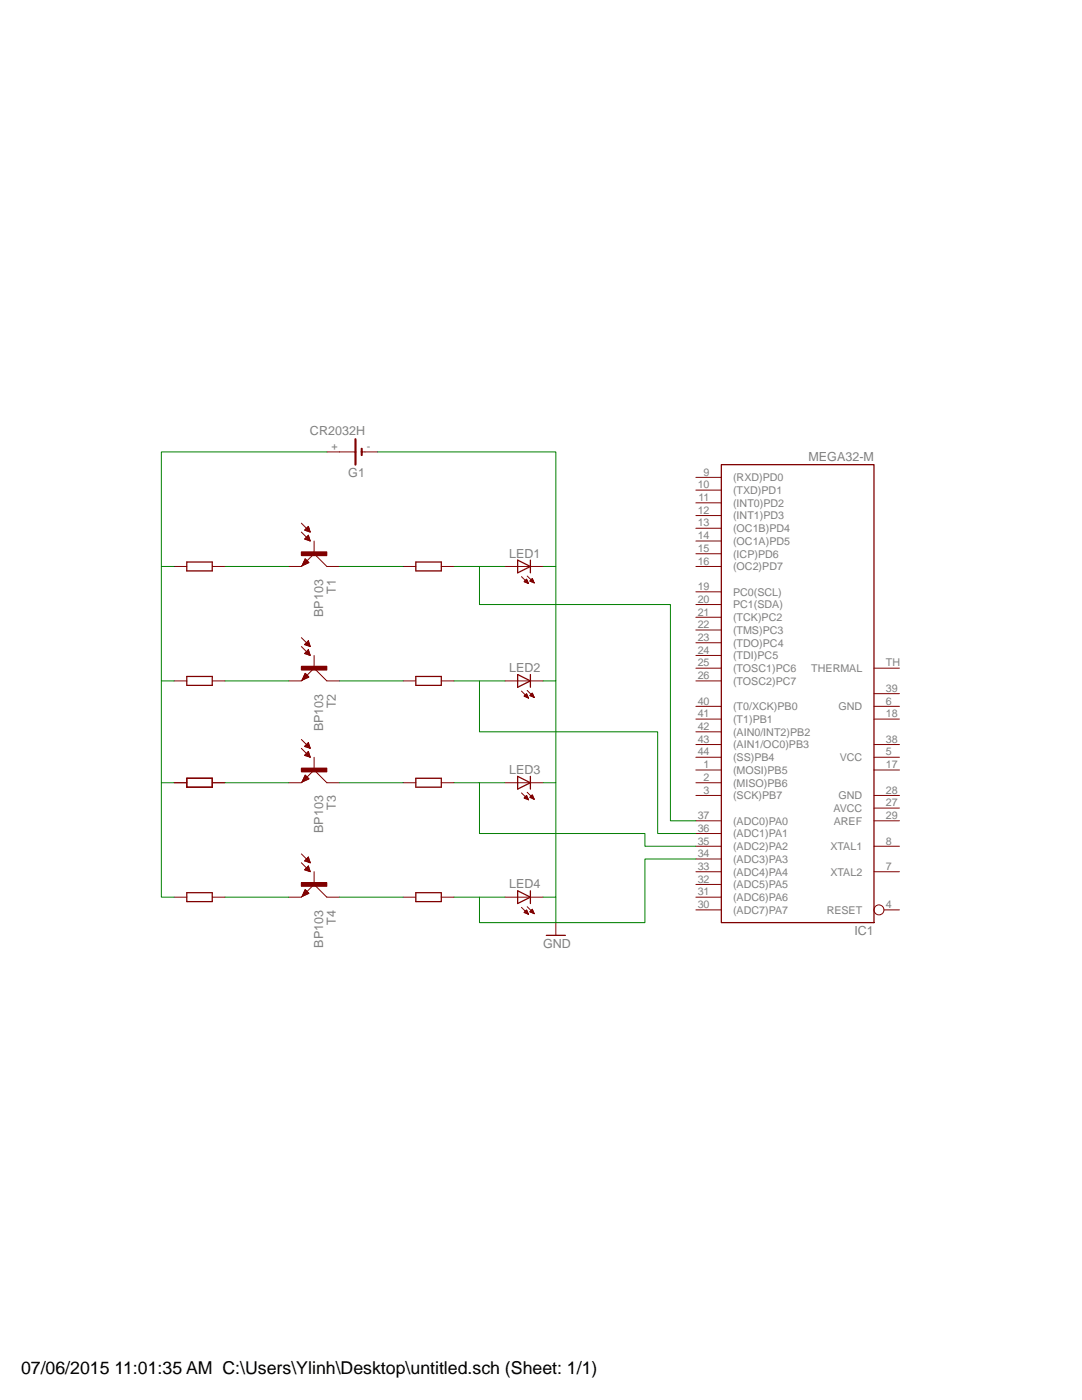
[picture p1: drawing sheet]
<svg xmlns="http://www.w3.org/2000/svg" width="216mm" height="279mm" viewBox="0 0 216 279" stroke-linecap="round" stroke-linejoin="round" font-family="sans-serif">
<path d="M60.1 113.1l2.6-2.6 2.5 2.6M60.1 106.2l1.8 1.8M60.1 104.4l1.8 1.8" fill="none" stroke="#800000" stroke-width=".2"/>
<path d="M60.1 110.1h5.1v.8h-5.1z" fill="#800000"/>
<g fill="none" stroke="#800000" stroke-width=".2">
<path d="M57.6 113.1h2.5M60.1 110.1h5.1v.8h-5.1zM60.3 112.9h.1M60.3 112.7h.3M60.4 112.6h.5M60.5 112.5h.7M60.5 112.4h.9M60.6 112.2h1M60.6 112.1h.9M60.7 112h.7M60.7 111.9h.6M60.8 111.8h.3"/>
<path d="M60.8 107.5h1M60.8 111.7h.2M60.8 105.7h1M60.9 111.5h.1M60.9 111.5l.8 .8-1.4 .6zM60.9 105.9h.9M60.9 107.4h.8M60.9 105.6h.8M61 107.7h.8M61 107.3h.7M61.1 105.5h.6M61.2 107.2h.4"/>
<path d="M61.2 105.4h.4M61.3 106h.5M61.3 107.1h.3M61.3 105.3h.3M61.4 107.8h.4M61.4 107h.2M61.4 105.1h.2M61.5 106.8h.1M61.5 105.1l.4 1.1-1.1-.4zM61.5 106.8l.4 1.2-1.1-.4zM61.7 106.1h.2M61.7 107.9h.2"/>
<path d="M62.7 108v2.5M65.2 113.1h2.6M60.1 135.9l2.6-2.5 2.5 2.5M60.1 129l1.8 1.8M60.1 127.3l1.8 1.7"/>
</g>
<path d="M60.1 133h5.1v.7h-5.1z" fill="#800000"/>
<g fill="none" stroke="#800000" stroke-width=".2">
<path d="M57.6 135.9h2.5M60.1 133h5.1v.7h-5.1zM60.3 135.6h.2M60.4 135.5h.4M60.4 135.4h.6M60.5 135.3h.8M60.5 135.2h1.1M60.6 135h1M60.6 134.9h.8M60.7 134.8h.6M60.7 134.7h.5M60.8 128.7h1"/>
<path d="M60.8 134.6h.3M60.9 134.4h.1M60.9 130.5h.9M60.9 130.3h.8M60.9 128.5h.8M60.9 134.4l.8 .7-1.4 .7zM61 130.2h.7M61 128.4h.7M61.1 130.1h.6M61.1 128.8h.7M61.1 128.3h.6M61.2 130.6h.6"/>
<path d="M61.2 130h.4M61.3 128.2h.3M61.3 129.9h.3M61.4 128.1h.2M61.4 129.7h.2M61.5 128.9h.3M61.5 127.9h.1M61.5 129.7l.4 1.1-1.1-.4zM61.5 127.9l.4 1.1-1.1-.3zM61.6 130.7h.3M61.8 129h.1M62.7 130.8v2.5"/>
<path d="M65.2 135.9h2.6M60.1 156.2l2.6-2.5 2.5 2.5M60.1 149.4l1.8 1.7M60.1 147.6l1.8 1.8"/>
</g>
<path d="M60.1 153.3h5.1v.8h-5.1z" fill="#800000"/>
<g fill="none" stroke="#800000" stroke-width=".2">
<path d="M57.6 156.2h2.5M60.1 153.3h5.1v.8h-5.1zM60.3 156h.1M60.3 155.9h.3M60.4 155.8h.5M60.4 155.7h.8M60.5 155.5h.9M60.6 155.4h1M60.6 155.3h.9M60.7 155.2h.7M60.7 155.1h.6M60.8 154.9h.4"/>
<path d="M60.8 150.7h1M60.8 148.9h1M60.8 154.8h.2M60.9 154.7h.1M60.9 150.6h.8M60.9 154.7l.8 .7-1.4 .7zM60.9 148.8h.8M61 149h.8M61 150.5h.7M61 150.8h.8M61.1 148.7h.6M61.2 150.3h.5"/>
<path d="M61.2 148.5h.4M61.3 150.2h.3M61.3 148.4h.3M61.3 149.2h.5M61.4 150.1h.2M61.4 151h.4M61.4 148.3h.2M61.5 150h.1M61.5 148.2l.4 1.2-1.1-.4zM61.5 150l.4 1.1-1.1-.4zM61.7 149.3h.2M61.8 151.1h.1"/>
<path d="M62.7 151.1v2.6M65.2 156.2h2.6M60.1 179l2.6-2.5 2.5 2.5M60.1 172.2l1.8 1.8M60.1 170.4l1.8 1.8"/>
</g>
<path d="M60.1 176.1h5.1v.8h-5.1z" fill="#800000"/>
<g fill="none" stroke="#800000" stroke-width=".2">
<path d="M65.2 90.2h5.7M72.2 90.2h3.2M138.9 95.3h5M138.9 97.8h5M34.7 113.1h2.6M42.4 113.1h2.5M80.4 113.1h2.6M88.1 113.1h2.5M100.8 113.1h7.6M104.1 115.1l1.4 1.4M104.6 116.1l.5-.5 .4 .9zM104.6 116.1h.7"/>
<path d="M104.7 116h.5M104.8 115.9h.4M104.9 115.7h.3M104.9 116.2h.4M105 115.6h.1M105.2 116.4h.2M105.2 115l1.4 1.3M105.7 116l.5-.5 .4 .8zM105.8 116h.6M105.8 115.9h.6M105.9 115.7h.4M106 115.6h.3"/>
<path d="M106.1 116.1h.4M106.2 115.5h.1M106.3 116.2h.3M138.9 113.1h5M138.9 100.4h5M138.9 102.9h5M138.9 105.4h5M138.9 108h5M138.9 110.5h5M138.9 118.1h5M34.7 135.9h2.6M42.4 135.9h2.5"/>
<path d="M80.4 135.9h2.6M88.1 135.9h2.5M100.8 135.9h7.6M104.1 137.9l1.4 1.4M104.6 138.9l.5-.5 .4 .9zM104.6 138.9h.7M104.7 138.8h.5M104.8 139h.5M104.8 138.7h.4M105 138.5h.1M105.1 139.1h.3M105.2 137.8l1.4 1.4"/>
<path d="M105.3 139.3h.1M105.7 138.8l.5-.5 .4 .9zM105.7 138.8h.7M105.9 138.7h.5M105.9 138.9h.6M106 138.5h.3M106.1 138.4h.2M106.2 139h.3M106.5 139.1h.1M138.9 135.9h5M138.9 133.3h5M138.9 130.8h5"/>
<path d="M138.9 128.3h5M138.9 125.7h5M138.9 123.2h5M138.9 120.6h5M174.4 138.4h5.1M174.4 133.3h5.1M34.7 156.2h2.6M42.4 156.2h2.5M80.4 156.2h2.6M88.1 156.2h2.5M100.8 156.2h7.6M104.1 158.2l1.4 1.4"/>
<path d="M104.6 159.3h.7M104.6 159.2h.7M104.8 159h.4M104.9 158.9h.3M104.9 159.4h.5M105 158.8h.1M105.1 158.8l.4 .8-.9-.3zM105.2 158.1l1.4 1.4M105.2 159.5h.2M105.7 159.1l.5-.5 .4 .9zM105.8 159.2h.6M105.8 159h.6"/>
<path d="M105.9 158.9h.4M106 158.8h.3M106.1 159.3h.4M106.2 158.7h.1M106.4 159.4h.2M138.9 156.2h5M138.9 158.7h5M138.9 153.7h5M138.9 151.1h5M138.9 148.6h5M138.9 146h5M138.9 143.5h5"/>
<path d="M138.9 141h5M174.4 158.7h5.1M174.4 153.7h5.1M174.4 151.1h5.1M174.4 148.6h5.1M174.4 143.5h5.1M174.4 141h5.1M34.7 179h2.6M42.4 179h2.5M57.6 179h2.5M60.1 176.1h5.1v.8h-5.1zM60.3 178.8h.2"/>
<path d="M60.4 178.7h.3M60.4 178.6h.6M60.5 178.5h.8M60.5 178.3h1.1M60.6 178.2h1M60.6 178.1h.8M60.7 178h.6M60.7 177.8h.5M60.8 177.7h.3M60.8 171.8h1M60.8 173.5h.9M60.9 177.6h.1"/>
<path d="M60.9 173.6h.9M60.9 171.7h.8M60.9 177.5l.8 .8-1.4 .6zM61 173.4h.7M61 171.6h.7M61.1 173.3h.6M61.1 171.5h.6M61.2 171.9h.6M61.2 173.1h.4M61.2 173.8h.6M61.2 171.3h.4M61.3 173h.3"/>
<path d="M61.4 171.2h.2M61.4 172.9h.2M61.5 171.1h.1M61.5 172.1h.4M61.5 171l.4 1.2-1.1-.4zM61.5 172.8l.4 1.2-1.1-.4zM61.6 173.9h.3M61.9 172.2h.1M62.7 174v2.5M65.2 179h2.6M80.4 179h2.6M88.1 179h2.5"/>
<path d="M100.8 179h7.6M138.9 179h5M138.9 171.4h5M138.9 176.5h5M138.9 174h5M138.9 168.9h5M138.9 166.3h5M138.9 163.8h5M174.4 174h5.1M174.4 168.9h5.1M174.4 163.8h5.1M174.4 161.3h5.1"/>
<path d="M104.1 181.1l1.4 1.4M104.6 182.1l.5-.5 .4 .9zM104.6 182.1h.7M104.7 181.9h.5M104.8 182.2h.5M104.8 181.8h.4M104.9 181.7h.2M105.1 182.3h.3M105.2 181l1.4 1.4M105.3 182.4h.1M105.7 182l.5-.5 .4 .9zM105.7 181.9h.7"/>
<path d="M105.9 181.8h.5M105.9 182.1h.6M106 181.7h.3M106.1 181.6h.2M106.2 181.5h.1M106.2 182.2h.3M106.5 182.3h.1M110.9 184.1v2.6M138.9 181.6h5M176.4 181.6h3.1"/>
<circle cx="175.4" cy="181.6" r="1"/>
</g>
<g fill="none" stroke="#800000" stroke-width=".25">
<path d="M143.9 92.7h30.5v91.4h-30.5zM37.3 112.2h5.1v1.7h-5.1zM83 112.2h5.1v1.7h-5.1zM103.3 111.8l2.5 1.3-2.5 1.2zM105.8 111.8v2.5M37.3 135h5.1v1.8h-5.1zM83 135h5.1v1.8h-5.1zM103.3 134.6l2.5 1.3-2.5 1.3zM105.8 134.6v2.6M37.3 155.3h5.1v1.8h-5.1zM83 155.3h5.1v1.8h-5.1zM103.3 154.9l2.5 1.3-2.5 1.3z"/>
<path d="M105.8 154.9v2.6M37.3 178.2h5.1v1.7h-5.1zM83 178.2h5.1v1.7h-5.1zM103.3 177.8l2.5 1.2-2.5 1.3zM105.8 177.8v2.5M109 186.7h3.8"/>
</g>
<path d="M70.9 87.7v5M72.2 89.6v1.2" fill="none" stroke="#800000" stroke-width=".42"/>
<g fill="none" stroke="#008000" stroke-width=".2">
<path d="M65.2 90.2h-33v22.9h2.5M75.4 90.2h35.5v22.9h-2.5M32.2 113.1v22.8h2.5M44.9 113.1h12.7M67.8 113.1h12.6M90.6 113.1h10.2M95.7 113.1v7.5h38.1v43.2h5.1M110.9 113.1v22.8h-2.5M32.2 135.9v20.3h2.5M44.9 135.9h12.7M67.8 135.9h12.6M90.6 135.9h10.2"/>
<path d="M95.7 135.9v10.1h35.5v20.3h7.7M110.9 135.9v20.3h-2.5M32.2 156.2v22.8h2.5M44.9 156.2h12.7M67.8 156.2h12.6M90.6 156.2h10.2M95.7 156.2v10.1h33v2.6h10.2M110.9 156.2v22.8h-2.5M44.9 179h12.7M67.8 179h12.6M90.6 179h10.2M110.9 179v5.1"/>
<path d="M138.9 171.4h-10.2v12.7h-33v-5.1"/>
</g>
<text font-size="3.5" x="4.2" y="274.2">07/06/2015 11:01:35 AM C:\Users\Ylinh\Desktop\untitled.sch (Sheet: 1/1)</text>
<g font-size="2.5" fill="#808080">
<text x="61.8" y="86.9">CR2032H</text>
<text x="69.5" y="95.1">G1</text>
<text x="161.3" y="92">MEGA32-M</text>
<text x="101.6" y="111.3">LED1</text>
<text x="67" y="118.5" transform="rotate(-90 67 118.5)">T1</text>
<text x="64.5" y="123.1" transform="rotate(-90 64.5 123.1)">BP103</text>
<text x="101.6" y="134.1">LED2</text>
<text x="67" y="141.4" transform="rotate(-90 67 141.4)">T2</text>
<text x="64.5" y="146" transform="rotate(-90 64.5 146)">BP103</text>
<text x="101.6" y="154.4">LED3</text>
<text x="67" y="161.7" transform="rotate(-90 67 161.7)">T3</text>
<text x="64.5" y="166.3" transform="rotate(-90 64.5 166.3)">BP103</text>
<text x="101.6" y="177.3">LED4</text>
<text x="67" y="184.5" transform="rotate(-90 67 184.5)">T4</text>
<text x="64.5" y="189.1" transform="rotate(-90 64.5 189.1)">BP103</text>
<text x="108.4" y="189.2">GND</text>
<text x="170.5" y="186.7">IC1</text>
</g>
<g font-size="2.1" fill="#808080">
<text x="66.1" y="89.8">+</text>
<text x="73.2" y="89.8">-</text>
<text x="140.4" y="94.9">9</text>
<text x="139.2" y="97.4">10</text>
<text x="139.4" y="100">11</text>
<text x="146.3" y="96">(RXD)PD0</text>
<text x="146.3" y="98.6">(TXD)PD1</text>
<text x="146.3" y="101.1">(INT0)PD2</text>
<text x="139.2" y="102.5">12</text>
<text x="139.2" y="105.1">13</text>
<text x="139.2" y="107.6">14</text>
<text x="146.3" y="103.7">(INT1)PD3</text>
<text x="146.3" y="106.2">(OC1B)PD4</text>
<text x="139.2" y="110.1">15</text>
<text x="139.2" y="112.7">16</text>
<text x="146.3" y="108.7">(OC1A)PD5</text>
<text x="146.3" y="111.3">(ICP)PD6</text>
<text x="146.3" y="113.8">(OC2)PD7</text>
<text x="139.2" y="117.8">19</text>
<text x="146.3" y="118.9">PC0(SCL)</text>
<text x="139.2" y="125.4">22</text>
<text x="139.2" y="122.8">21</text>
<text x="139.2" y="120.3">20</text>
<text x="146.3" y="124">(TCK)PC2</text>
<text x="146.3" y="121.4">PC1(SDA)</text>
<text x="139.2" y="130.4">24</text>
<text x="139.2" y="127.9">23</text>
<text x="146.3" y="131.6">(TDI)PC5</text>
<text x="146.3" y="129">(TDO)PC4</text>
<text x="146.3" y="126.5">(TMS)PC3</text>
<text x="139.2" y="135.5">26</text>
<text x="139.2" y="133">25</text>
<text x="146.3" y="136.7">(TOSC2)PC7</text>
<text x="146.3" y="134.1">(TOSC1)PC6</text>
<text x="161.9" y="134.1">THERMAL</text>
<text x="176.7" y="133">TH</text>
<text x="139.2" y="143.1">41</text>
<text x="139.2" y="140.6">40</text>
<text x="146.3" y="141.7">(T0/XCK)PB0</text>
<text x="167.3" y="141.7">GND</text>
<text x="176.7" y="143.1">18</text>
<text x="176.7" y="138.1">39</text>
<text x="176.7" y="140.6">6</text>
<text x="139.2" y="148.2">43</text>
<text x="139.2" y="145.7">42</text>
<text x="146.3" y="149.4">(AIN1/OC0)PB3</text>
<text x="146.3" y="146.8">(AIN0/INT2)PB2</text>
<text x="146.3" y="144.3">(T1)PB1</text>
<text x="176.7" y="148.2">38</text>
<text x="139.2" y="150.8">44</text>
<text x="140.4" y="155.8">2</text>
<text x="140.4" y="153.3">1</text>
<text x="146.3" y="154.4">(MOSI)PB5</text>
<text x="146.3" y="151.9">(SS)PB4</text>
<text x="167.6" y="151.9">VCC</text>
<text x="176.7" y="153.3">17</text>
<text x="176.7" y="150.8">5</text>
<text x="140.4" y="158.4">3</text>
<text x="146.3" y="159.5">(SCK)PB7</text>
<text x="146.3" y="157">(MISO)PB6</text>
<text x="167.3" y="159.5">GND</text>
<text x="176.7" y="158.4">28</text>
<text x="176.7" y="160.9">27</text>
<text x="139.2" y="166">36</text>
<text x="139.2" y="163.5">37</text>
<text x="146.3" y="167.1">(ADC1)PA1</text>
<text x="146.3" y="164.6">(ADC0)PA0</text>
<text x="166.3" y="162.1">AVCC</text>
<text x="166.4" y="164.6">AREF</text>
<text x="176.7" y="163.5">29</text>
<text x="139.2" y="173.6">33</text>
<text x="139.2" y="171.1">34</text>
<text x="139.2" y="168.5">35</text>
<text x="146.3" y="172.2">(ADC3)PA3</text>
<text x="146.3" y="169.7">(ADC2)PA2</text>
<text x="165.7" y="169.6">XTAL1</text>
<text x="176.7" y="168.5">8</text>
<text x="176.7" y="173.6">7</text>
<text x="139.2" y="178.7">31</text>
<text x="139.2" y="176.1">32</text>
<text x="146.3" y="179.8">(ADC6)PA6</text>
<text x="146.3" y="177.3">(ADC5)PA5</text>
<text x="146.3" y="174.7">(ADC4)PA4</text>
<text x="165.7" y="174.7">XTAL2</text>
<text x="139.2" y="181.2">30</text>
<text x="146.3" y="182.4">(ADC7)PA7</text>
<text x="165" y="182.3">RESET</text>
<text x="176.7" y="181.2">4</text>
</g>
</svg>
